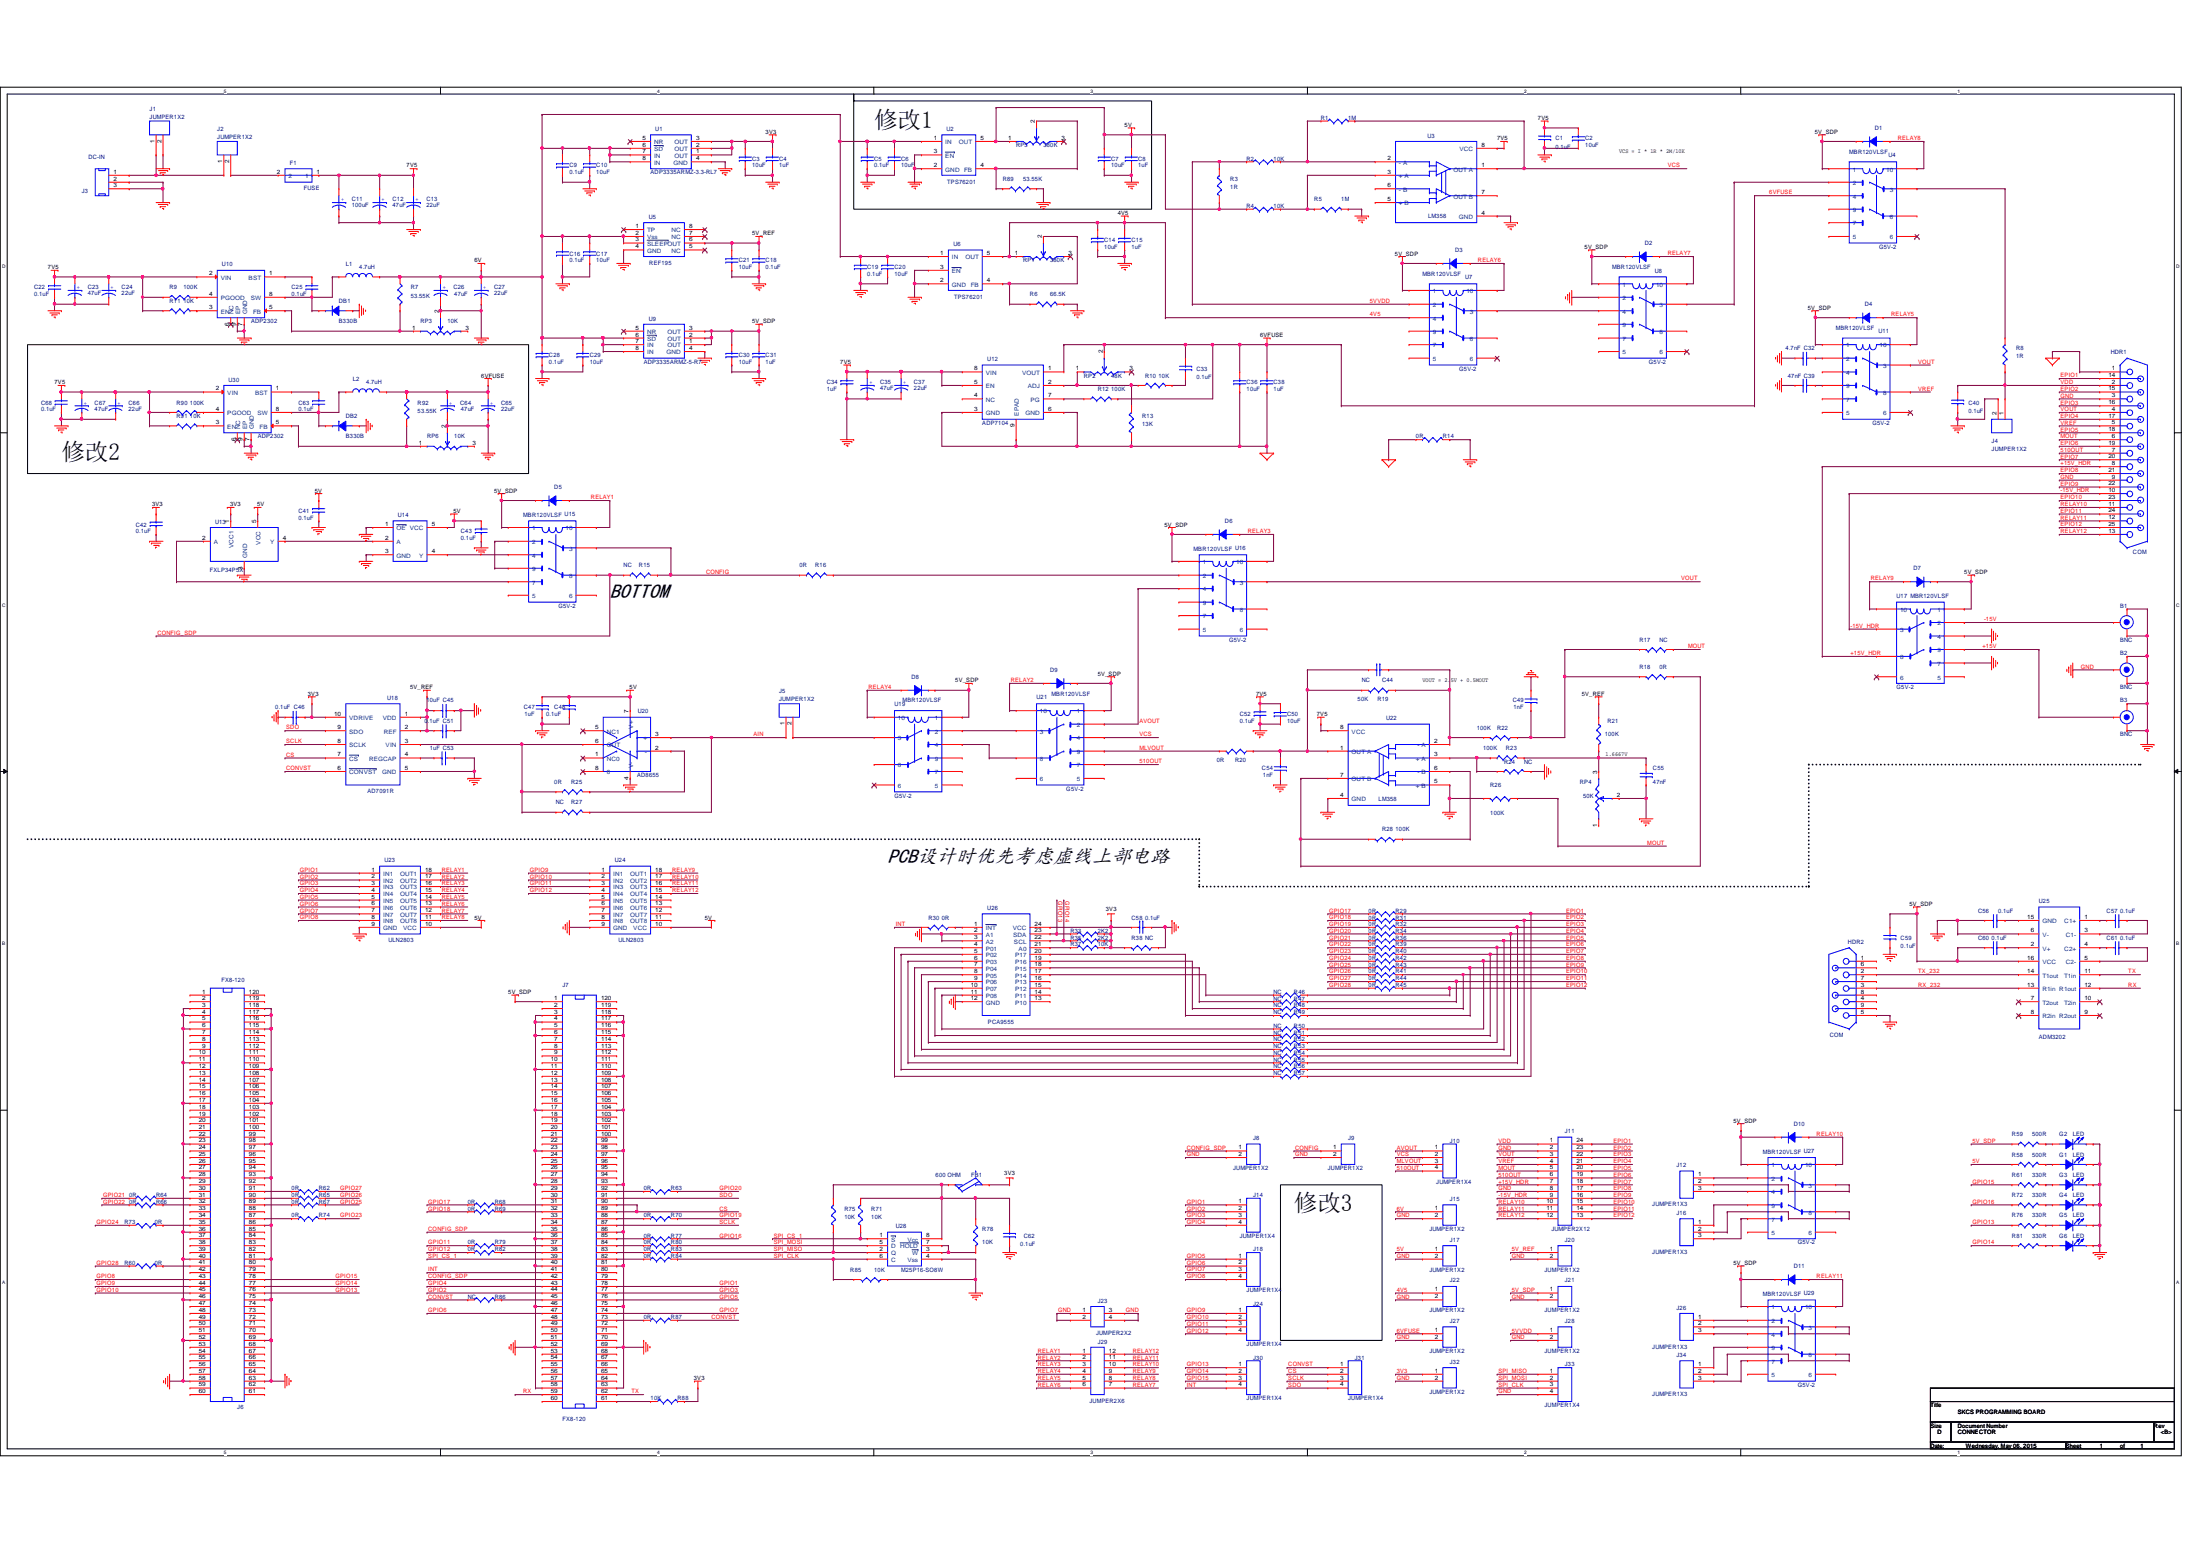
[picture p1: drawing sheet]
# OrCAD Capture schematic SCH20150506A.DSN
size D; title: SKCS PROGRAMMING BOARD; rev: <B>; note: CONNECTOR

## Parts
B1  BNC  [BNC]
B2  BNC  [BNC]
B3  BNC  [BNC]
C1  0.1uF  [C0603]
C2  10uF  [C0603]
C3  10uF  [C0603]
C4  1uF  [C0603]
C5  0.1uF  [C0603]
C6  10uF  [C0603]
C7  10uF  [C0603]
C8  1uF  [C0603]
C9  0.1uF  [C0603]
C10  10uF  [C0603]
C11  100uF  [D8F3r5MM]
C12  47uF  [D8F3r5MM]
C13  22uF  [D8F3r5MM]
C14  10uF  [C0603]
C15  1uF  [C0603]
C16  0.1uF  [C0603]
C17  10uF  [C0603]
C18  0.1uF  [C0603]
C19  0.1uF  [C0603]
C20  10uF  [C0603]
C21  10uF  [C0603]
C22  0.1uF  [C0603]
C23  47uF  [D8F3r5MM]
C24  22uF  [D8F3r5MM]
C25  0.1uF  [C0603]
C26  47uF  [D8F3r5MM]
C27  22uF  [D8F3r5MM]
C28  0.1uF  [C0603]
C29  10uF  [C0603]
C30  10uF  [C0603]
C31  1uF  [C0603]
C32  4.7nF  [C0603]
C33  0.1uF  [C0603]
C34  1uF  [C0603]
C35  47uF  [D8F3r5MM]
C36  10uF  [C0603]
C37  22uF  [D8F3r5MM]
C38  1uF  [C0603]
C39  47nF  [C0603]
C40  0.1uF  [C0603]
C41  0.1uF  [C0603]
C42  0.1uF  [C0603]
C43  0.1uF  [C0603]
C44  NC  [C0603]
C45  10uF  [C0603]
C46  0.1uF  [C0603]
C47  1uF  [C0603]
C48  0.1uF  [C0603]
C49  1nF  [C0603]
C50  10uF  [C0603]
C51  0.1uF  [C0603]
C52  0.1uF  [C0603]
C53  1uF  [C0603]
C54  1nF  [C0603]
C55  47nF  [C0603]
C56  0.1uF  [C0603]
C57  0.1uF  [C0603]
C58  0.1uF  [C0603]
C59  0.1uF  [C0603]
C60  0.1uF  [C0603]
C61  0.1uF  [C0603]
C62  0.1uF  [C0603]
C63  0.1uF  [C0603]
C64  47uF  [D8F3r5MM]
C65  22uF  [D8F3r5MM]
C66  22uF  [D8F3r5MM]
C67  47uF  [D8F3r5MM]
C68  0.1uF  [C0603]
D1  MBR120VLSF  [SOD-123]
D2  MBR120VLSF  [SOD-123]
D3  MBR120VLSF  [SOD-123]
D4  MBR120VLSF  [SOD-123]
D5  MBR120VLSF  [SOD-123]
D6  MBR120VLSF  [SOD-123]
D7  MBR120VLSF  [SOD-123]
D8  MBR120VLSF  [SOD-123]
D9  MBR120VLSF  [SOD-123]
D10  MBR120VLSF  [SOD-123]
D11  MBR120VLSF  [SOD-123]
DB1  B330B  [SMB]
DB2  B330B  [SMB]
F1  FUSE  [F1206]
FB1  600 OHM  [B0805]
G1  LED  [SLED0603]
G2  LED  [SLED0603]
G3  LED  [SLED0603]
G4  LED  [SLED0603]
G5  LED  [SLED0603]
G6  LED  [SLED0603]
HDR1  COM  [DB-25]
HDR2  COM  [DB-9]
J1  JUMPER1X2  [JUMP2R54MM1X2]
J2  JUMPER1X2  [JUMP2R54MM1X2]
J3  DC-IN  [swc-rapc712]
J4  JUMPER1X2  [JUMP2R54MM1X2]
J5  JUMPER1X2  [JUMP254M1X2]
J6  FX8-120  [FX8]
J7  FX8-120  [FX8]
J8  JUMPER1X2  [JUMP2R54MM1X2]
J9  JUMPER1X2  [JUMP2R54MM1X2]
J10  JUMPER1X4  [JUMP254MM1X4]
J11  JUMPER2X12  [JUMP254MM2X12]
J12  JUMPER1X3  [JUMP254M1X3]
J14  JUMPER1X4  [JUMP254MM1X4]
J15  JUMPER1X2  [JUMP2R54MM1X2]
J16  JUMPER1X3  [JUMP254M1X3]
J17  JUMPER1X2  [JUMP2R54MM1X2]
J18  JUMPER1X4  [JUMP254MM1X4]
J20  JUMPER1X2  [JUMP2R54MM1X2]
J21  JUMPER1X2  [JUMP2R54MM1X2]
J22  JUMPER1X2  [JUMP2R54MM1X2]
J23  JUMPER2X2  [JUMP254M2X2]
J24  JUMPER1X4  [JUMP254MM1X4]
J26  JUMPER1X3  [JUMP254M1X3]
J27  JUMPER1X2  [JUMP2R54MM1X2]
J28  JUMPER1X2  [JUMP2R54MM1X2]
J29  JUMPER2X6  [JUMP254M2X6]
J30  JUMPER1X4  [JUMP254MM1X4]
J31  JUMPER1X4  [JUMP254MM1X4]
J32  JUMPER1X2  [JUMP2R54MM1X2]
J33  JUMPER1X4  [JUMP254MM1X4]
J34  JUMPER1X3  [JUMP254M1X3]
L1  4.7uH  [L_4R7]
L2  4.7uH  [L_4R7]
R1  1M  [R0603]
R2  10K  [R0603]
R3  1R  [R0805]
R4  10K  [R0603]
R5  1M  [R0603]
R6  66.5K  [R0603]
R7  53.55K  [R0603]
R8  1R  [R0805]
R9  100K  [R0603]
R10  10K  [R0603]
R11  10K  [R0603]
R12  100K  [R0603]
R13  13K  [R0603]
R14  0R  [R0603]
R15  NC  [R0603]
R16  0R  [R0603]
R17  NC  [R0603]
R18  0R  [R0603]
R19  50K  [R0603]
R20  0R  [R0603]
R21  100K  [R0603]
R22  100K  [R0603]
R23  100K  [R0603]
R24  NC  [R0603]
R25  0R  [R0603]
R26  100K  [R0603]
R27  NC  [R0603]
R28  100K  [R0603]
R29  0R  [R0603]
R30  0R  [R0603]
R31  0R  [R0603]
R32  0R  [R0603]
R33  2K2  [R0603]
R34  0R  [R0603]
R35  2K2  [R0603]
R36  0R  [R0603]
R37  10K  [R0805]
R38  NC  [R0603]
R39  0R  [R0603]
R40  0R  [R0603]
R41  0R  [R0603]
R42  0R  [R0603]
R43  0R  [R0603]
R44  0R  [R0603]
R45  0R  [R0603]
R46  NC  [R0603]
R47  NC  [R0603]
R48  NC  [R0603]
R49  NC  [R0603]
R50  NC  [R0603]
R51  NC  [R0603]
R52  NC  [R0603]
R53  NC  [R0603]
R54  NC  [R0603]
R55  NC  [R0603]
R56  NC  [R0603]
R57  NC  [R0603]
R58  500R  [R0805]
R59  500R  [R0805]
R60  0R  [R0603]
R61  330R  [R0805]
R62  0R  [R0603]
R63  0R  [R0603]
R64  0R  [R0603]
R65  0R  [R0603]
R66  0R  [R0603]
R67  0R  [R0603]
R68  0R  [R0603]
R69  0R  [R0603]
R70  0R  [R0603]
R71  10K  [R0603]
R72  330R  [R0805]
R73  0R  [R0603]
R74  0R  [R0603]
R75  10K  [R0603]
R76  330R  [R0805]
R77  0R  [R0603]
R78  10K  [R0603]
R79  0R  [R0603]
R80  0R  [R0603]
R81  330R  [R0805]
R82  0R  [R0603]
R83  0R  [R0603]
R84  0R  [R0603]
R85  10K  [R0603]
R86  NC  [R0603]
R87  0R  [R0603]
R88  10K  [R0603]
R89  53.55K  [R0603]
R90  100K  [R0603]
R91  10K  [R0603]
R92  53.55K  [R0603]
RP1  380K  [RP3PIN]
RP2  48K  [RP3PIN]
RP3  10K  [RP3PIN]
RP4  50K  [RP3PIN]
RP5  380K  [RP3PIN]
RP6  10K  [RP3PIN]
U1  ADP3335ARMZ-3.3-RL7  [MSOP]
U2  TPS76201  [SOT-23]
U3  LM358  [SOIC-8]
U4  G5V-2  [RELAY]
U5  REF195  [TSSOP]
U6  TPS76201  [SOT-23]
U7  G5V-2  [RELAY]
U8  G5V-2  [RELAY]
U9  ADP3335ARMZ-5-R7  [MSOP]
U10  ADP2302  [SOIC8_1]
U11  G5V-2  [RELAY]
U12  ADP7104  [SOIC-8]
U13  FXLP34P5X  [SOT-23]
U14  NC7SZ125  [SOT-23]
U15  G5V-2  [RELAY]
U16  G5V-2  [RELAY]
U17  G5V-2  [RELAY]
U18  AD7091R  [MSOP1]
U19  G5V-2  [RELAY]
U20  AD8655  [MSOP]
U21  G5V-2  [RELAY]
U22  LM358  [SOIC-8]
U23  ULN2803  [SOL18]
U24  ULN2803  [SOL18]
U25  ADM3202  [SOP16-50-235]
U26  PCA9555  [SSOP16]
U27  G5V-2  [RELAY]
U28  M25P16-SO8W  [SOP8W]
U29  G5V-2  [RELAY]
U30  ADP2302  [SOIC8_1]

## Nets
3V3: C3.2 C4.2 C42.1 C46.2 C58.1 FB1.1 J32.1 R33.2 R35.2 R37.2 R38.2 R88.2 U1.1(OUT) U1.2(OUT) U1.3(OUT) U13.1(VCC1) U18.10(VDRIVE) U26.24(VCC)
4V5: C14.2 C15.2 J22.1 RP1.1 U6.5(OUT) U7.4
5V: C7.2 C8.2 C41.1 C43.1 C47.2 C48.2 J17.1 R3.1 R4.1 R58.2 RP5.1 U2.5(OUT) U13.5(VCC) U14.5(VCC) U20.7(V+) U23.10(VCC) U24.10(VCC)
5V_REF: C18.2 C21.2 C45.2 C51.2 J20.1 R21.2 U5.6(OUT) U18.1(VDD) U18.2(REF)
5V_SDP: C30.2 C31.2 C59.1 C60.2 D1.3(CATHODE) D2.3(CATHODE) D3.3(CATHODE) D4.3(CATHODE) D5.3(CATHODE) D6.3(CATHODE) D7.3(CATHODE) D8.3(CATHODE) D9.3(CATHODE) D10.3(CATHODE) D11.3(CATHODE) J7.1 J21.1 R59.2 U4.1 U7.1 U8.1 U9.1(OUT) U9.2(OUT) U9.3(OUT) U11.1 U15.1 U16.1 U17.1 U19.1 U21.1 U25.16(VCC) U27.1 U29.1
5VVDD: J28.1 R2.1 R3.2 U7.2
6V: C5.2 C6.2 C9.2 C10.2 C16.2 C17.2 C19.2 C20.2 C26.1 C27.1 C28.2 C29.2 J15.1 L1.2 R7.1 U1.6(~{SD}) U1.7(IN) U1.8(IN) U2.1(IN) U5.2(Vss) U5.3(~{SLEEP}) U6.1(IN) U9.6(~{SD}) U9.7(IN) U9.8(IN)
6VFUSE: C33.1 C36.2 C38.2 C64.1 C65.1 J27.1 L2.2 R12.2 R92.1 RP2.2 U4.4 U12.1(VOUT)
7V5: C1.1 C2.2 C11.1 C12.1 C13.1 C22.2 C23.1 C24.1 C34.2 C35.1 C37.1 C50.2 C52.1 C66.1 C67.1 C68.2 F1.1 R9.1 R11.1 R90.1 R91.1 U3.8(VCC) U10.2(VIN) U12.5(EN) U12.8(VIN) U22.8(VCC) U30.2(VIN)
+15V: B3.3 U17.9
+15V_HDR: HDR1.8 J11.7 U17.8
-15V: B1.3 U17.2
-15V_HDR: HDR1.10 J11.9 U17.3
GND: B1.1 B1.2 B2.1 B2.2 B2.3 B3.1 B3.2 C1.2 C2.1 C3.1 C4.1 C5.1 C6.1 C7.1 C8.1 C9.1 C10.1 C11.2 C12.2 C13.2 C14.1 C15.1 C16.1 C17.1 C18.1 C19.1 C20.1 C21.1 C22.1 C23.2 C24.2 C26.2 C27.2 C28.1 C29.1 C30.1 C31.1 C32.1 C34.1 C35.2 C37.2 C39.1 C40.2 C41.2 C42.2 C43.2 C45.1 C46.1 C47.1 C48.1 C49.2 C50.1 C51.1 C52.2 C53.2 C54.1 C55.1 C56.2 C58.2 C59.2 C62.2 C64.2 C65.2 C66.2 C67.2 C68.1 DB1.1(ANODE) DB2.1(ANODE) G1.2(CATHODE) G2.2(CATHODE) G3.2(CATHODE) G4.2(CATHODE) G5.2(CATHODE) G6.2(CATHODE) HDR1.3 HDR1.9 HDR2.5 J1.2 J3.2 J3.3 J4.2 J6.3 J6.4 J6.6 J6.11 J6.17 J6.23 J6.28 J6.36 J6.40 J6.46 J6.52 J6.58 J6.63 J6.69 J6.75 J6.81 J6.86 J6.93 J6.98 J6.104 J6.109 J6.115 J6.117 J6.118 J7.3 J7.4 J7.6 J7.11 J7.17 J7.23 J7.28 J7.36 J7.40 J7.46 J7.52 J7.58 J7.63 J7.69 J7.75 J7.81 J7.86 J7.93 J7.98 J7.104 J7.109 J7.115 J7.117 J7.118 J8.2 J9.2 J11.2 J11.8 J15.2 J17.2 J20.2 J21.2 J22.2 J23.1 J23.2 J23.3 J23.4 J27.2 J28.2 J32.2 J33.4 R5.2 R6.2 R14.1 R24.1 R26.2 R38.1 R85.2 R89.2 RP3.2 RP4.2 RP6.2 U1.4(GND) U2.2(GND) U2.3(~{EN}) U3.4(GND) U5.4(GND) U6.2(GND) U6.3(~{EN}) U8.2 U9.4(GND) U10.7(GND) U10.9(EP) U13.3(GND) U14.1(~{OE}) U14.3(GND) U17.4 U17.7 U18.5(GND) U20.4(V-) U22.4(GND) U22.5(+_B) U23.9(GND) U24.9(GND) U25.6(V-) U26.2(A1) U26.3(A2) U26.12(GND) U28.4(Vss) U30.7(GND) U30.9(EP)
GND_SIGNAL: C36.1 C38.1 HDR1.1 R13.1 R14.2 U12.3(GND) U12.6(GND) U12.9(EPAD)
VDD: C40.1 HDR1.2 J4.1 J11.1 R8.1
510OUT: HDR1.7 J10.4 J11.6 U21.7
AIN: J5.1 R27.1 U20.3(+)
AVOUT: J10.1 U16.4 U21.2
CONFIG: J9.1 R15.1 R16.2 U15.3
CONFIG_SDP: J7.35 J7.42 J8.1 R15.2 U15.8
CONVST: J31.1 R86.1 R87.1 U18.6(~{CONVST})
CS: J7.89 J7.90 J31.2 U18.7(~{CS})
EPIO1: HDR1.14 J11.24 R29.1 R57.1
EPIO2: HDR1.15 J11.23 R31.1 R56.1
EPIO3: HDR1.16 J11.22 R32.1 R55.1
EPIO4: HDR1.17 J11.21 R34.1 R54.1
EPIO5: HDR1.18 J11.20 R36.1 R53.1
EPIO6: HDR1.19 J11.19 R39.1 R52.1
EPIO7: HDR1.20 J11.18 R40.1 R51.1
EPIO8: HDR1.21 J11.17 R42.1 R50.1
EPIO9: HDR1.22 J11.16 R43.1 R49.1
EPIO10: HDR1.23 J11.15 R41.1 R48.1
EPIO11: HDR1.24 J11.14 R44.1 R47.1
EPIO12: HDR1.25 J11.13 R45.1 R46.1
GPIO1: J7.78 J14.1 U23.1(IN1)
GPIO2: J7.44 J14.2 U23.2(IN2)
GPIO3: J7.77 J14.3 U23.3(IN3)
GPIO4: J7.43 J14.4 U23.4(IN4)
GPIO5: J7.76 J18.1 U23.5(IN5)
GPIO6: J7.47 J18.2 U23.6(IN6)
GPIO7: J7.74 J18.3 U23.7(IN7)
GPIO8: J6.43 J18.4 U23.8(IN8)
GPIO9: J6.44 J24.1 U24.1(IN1)
GPIO10: J6.45 J24.2 U24.2(IN2)
GPIO11: J24.3 R79.2 U24.3(IN3)
GPIO12: J24.4 R82.2 U24.4(IN4)
GPIO13: J6.76 J30.1 R33.1 R76.2 U26.23(SDA)
GPIO14: J6.77 J30.2 R35.1 R81.2 U26.22(SCL)
GPIO15: J6.78 J30.3 R61.2
GPIO16: R72.2 R77.1
GPIO17: R29.2 R68.2
GPIO18: R31.2 R69.2
GPIO19: R32.2 R70.1
GPIO20: R34.2 R63.1
GPIO21: R36.2 R64.2
GPIO22: R39.2 R66.2
GPIO23: R40.2 R74.1
GPIO24: R42.2 R73.1
GPIO25: R43.2 R67.1
GPIO26: R41.2 R65.1
GPIO27: R44.2 R62.1
GPIO28: R45.2 R60.1
INT: J7.41 J30.4 R30.2
MLVOUT: J10.3 R20.2 U21.9
MOUT: HDR1.6 J11.5 R17.1 R26.1
RELAY1: D5.1(ANODE) J29.1 U15.10 U23.18(OUT1)
RELAY2: D9.1(ANODE) J29.2 U21.10 U23.17(OUT2)
RELAY3: D6.1(ANODE) J29.3 U16.10 U23.16(OUT3)
RELAY4: D8.1(ANODE) J29.4 U19.10 U23.15(OUT4)
RELAY5: D4.1(ANODE) J29.5 U11.10 U23.14(OUT5)
RELAY6: D3.1(ANODE) J29.6 U7.10 U23.13(OUT6)
RELAY7: D2.1(ANODE) J29.7 U8.10 U23.12(OUT7)
RELAY8: D1.1(ANODE) J29.8 U4.10 U23.11(OUT8)
RELAY9: D7.1(ANODE) J29.9 U17.10 U24.18(OUT1)
RELAY10: D10.1(ANODE) HDR1.11 J11.10 J29.10 U24.17(OUT2) U27.10
RELAY11: D11.1(ANODE) HDR1.12 J11.11 J29.11 U24.16(OUT3) U29.10
RELAY12: HDR1.13 J11.12 J29.12 U24.15(OUT4)
RX: J7.59 U25.12(R1out)
RX_232: HDR2.3 U25.13(R1in)
SCLK: J7.87 J31.3 U18.8(SCLK)
SDO: J7.91 J31.4 U18.9(SDO)
SPI_CLK: J33.3 R84.1 R85.1 U28.6(C)
SPI_CS_1: J7.39 R71.1 U28.1(~{S})
SPI_MISO: J33.1 R75.1 R83.1 U28.2(Q)
SPI_MOSI: J33.2 R80.1 U28.5(D)
TX: J7.62 U25.11(T1in)
TX_232: HDR2.2 U25.14(T1out)
VCS: J10.2 R1.2 U3.1(OUT_A) U21.4
VOUT: HDR1.4 J11.3 U11.3 U16.3
VREF: HDR1.5 J11.4 U11.8
N4446028: C61.1 U25.5(C2-)
N4446032: C57.1 U25.3(C1-)
N4446128: C57.2 U25.1(C1+)
N4446160: C61.2 U25.4(C2+)
N4450851: J7.73 R87.2
N4450923: J7.45 R86.2
N4450981: J7.85 R77.2
N4450985: J7.84 R80.2
N4451005: J7.83 R83.2
N4451025: J7.82 R84.2
N4516080: J7.61 R88.1
N4521618: C49.1 R17.2 R18.2 R22.1
N4521628: C44.1 C54.2 R19.2 R20.1 U22.1(OUT_A)
N4522000: C55.2 R21.1 R23.1 RP4.3
N4522384: C32.2 U11.2
N4522388: C39.2 U11.9
N4522472: R4.2 R5.1 U3.3(+_A)
N4522562: R1.1 R2.2 U3.2(-_A)
N4523583: R78.2 U28.3(~{W}) U28.7(~{HOLD})
N4526276: C62.1 FB1.2 R71.2 R75.2 R78.1 U28.8(Vcc)
N4530330: R25.2 R27.2 U18.3(VIN) U20.6(OUT)
N4530384: C53.1 U18.4(REGCAP)
N4530624: R25.1 U20.2(-)
N4544669: R37.1 U26.21(A0)
N4545981: R49.2 U26.20(P17)
N4545985: R48.2 U26.19(P16)
N4545989: R47.2 U26.18(P15)
N4545993: R46.2 U26.17(P14)
N4548407: R57.2 U26.4(P01)
N4548411: R56.2 U26.5(P02)
N4548415: R55.2 U26.6(P03)
N4548419: R54.2 U26.7(P04)
N4548423: R53.2 U26.8(P05)
N4548427: R52.2 U26.9(P06)
N4548435: R50.2 U26.11(P08)
N4551561: R30.1 U26.1(~{INT})
N4561993: R8.2 U4.3
N4567875: F1.2 J2.2
N4567879: J1.1 J2.1 J3.1
N4572247: C25.2 U10.1(BST)
N4572295: C25.1 DB1.3(CATHODE) L1.1 U10.8(SW)
N4572331: R7.2 RP3.1 U10.5(FB)
N4575128: R6.1 RP1.2 U6.4(FB)
N4592223: R10.1 R13.2 RP2.1 U12.2(ADJ)
N4595817: R12.1 U12.7(PG)
N4596253: C33.2 R10.2
N4624571: U7.3 U8.4
N4651874: U4.2 U8.3
N4658939: G2.1(ANODE) R59.1
N4658985: G1.1(ANODE) R58.1
N4659031: G3.1(ANODE) R61.1
N4659077: G4.1(ANODE) R72.1
N4659123: G5.1(ANODE) R76.1
N4659153: G6.1(ANODE) R81.1
N4662611: R23.2 R24.2 U22.3(+_A)
N4663342: C44.2 R19.1 R22.2 U22.2(-_A)
N4671249: R28.1 U22.6(-_B)
N4674077: R18.1 R28.2 U22.7(OUT_B)
N4680472: U19.2 U21.3
N4680476: U19.4 U21.8
N4691594: U15.2 U15.9
N4692314: U13.4(Y) U14.2(A)
N4692318: U14.4(Y) U15.4
N4692342: U13.2(A) U15.7
N4698846: J5.2 U19.3
N4703434: R16.1 U16.2
N4722885: J7.37 R79.1
N4722889: J7.38 R82.1
N4723143: J7.31 R68.1
N4723153: J7.32 R69.1
N4723157: J7.88 R70.2
N4723161: J7.92 R63.2
N4727041: J6.31 R64.1
N4727045: J6.32 R66.1
N4731097: J6.41 R60.2
N4731143: J6.91 R62.2
N4731189: J6.90 R65.2
N4731243: J6.89 R67.2
N4731287: J6.35 R73.2
N4731323: J6.87 R74.2
N4738326: R51.2 U26.10(P07)
N4744502: J12.1 U27.2
N4744506: J12.3 U27.4
N4744510: J12.2 U27.3
N4744541: J16.1 U27.9
N4744548: J16.3 U27.7
N4744560: J16.2 U27.8
N4744619: J26.1 U29.2
N4744623: J26.3 U29.4
N4744627: J26.2 U29.3
N4744657: J34.1 U29.9
N4744664: J34.3 U29.7
N4744676: J34.2 U29.8
N4763811: C60.1 U25.2(V+)
N4764435: C56.1 U25.15(GND)
N4782999: R89.1 RP5.2 U2.4(FB)
N4786916: C63.2 U30.1(BST)
N4786964: C63.1 DB2.3(CATHODE) L2.1 U30.8(SW)
N4786984: R92.2 RP6.1 U30.5(FB)
N4789417: R90.2 U30.4(PGOOD)
N4789418: R11.2 U10.3(EN)
N4789419: R91.2 U30.3(EN)
N4789420: R9.2 U10.4(PGOOD)

Not connected (* = marked no-connect by the designer): HDR2 1 4 6 7 8 9; J6 1 2 5 7 8 9 10 12 13 14 15 16 18 19 20 21 22 24 25 26 27 29 30 33 34 37 38 39 42 47 48 49 50 51 53 54 55 56 57 59 60 61 62 64 65 66 67 68 70 71 72 73 74 79 80 82 83 84 85 88 92 94 95 96 97 99 100 101 102 103 105 106 107 108 110 111 112 113 114 116 119 120; J7 2 5 7 8 9 10 12 13 14 15 16 18 19 20 21 22 24 25 26 27 29 30 33 34 48 49 50 51 53 54 55 56 57 60 64 65 66 67 68 70 71 72 79 80 94 95 96 97 99 100 101 102 103 105 106 107 108 110 111 112 113 114 116 119 120; RP1 3*; RP2 3*; RP3 3; RP4 1; RP5 3*; RP6 3; U1 5(NR)*; U3 5(+_B) 6(-_B) 7(OUT_B); U4 5 6* 7 8 9; U5 1(TP)* 5(NC)* 7(NC)* 8(NC)*; U7 5 6* 7 8 9; U8 5 6* 7 8 9; U9 5(NR)*; U10 6(NC)*; U11 4 5 6* 7; U12 4(NC); U15 5 6; U16 5 6 7 8 9; U17 5 6*; U19 5 6* 7 8 9; U20 1(NC0)* 5(NC1)* 8*; U21 5 6; U24 5(IN5) 6(IN6) 7(IN7) 8(IN8) 11(OUT8) 12(OUT7) 13(OUT6) 14(OUT5); U25 7(T2out)* 8(R2in)* 9(R2out)* 10(T2in)*; U26 13(P10) 14(P11) 15(P12) 16(P13); U27 5 6; U29 5 6; U30 6(NC)*

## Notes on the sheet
- 修改1
- VCS = I * 1R * 2M/10K
- 修改2
- BOTTOM
- VOUT = 2.5V + 0.5MOUT
- 1.6667V
- PCB设计时优先考虑虚线上部电路
- 修改3
